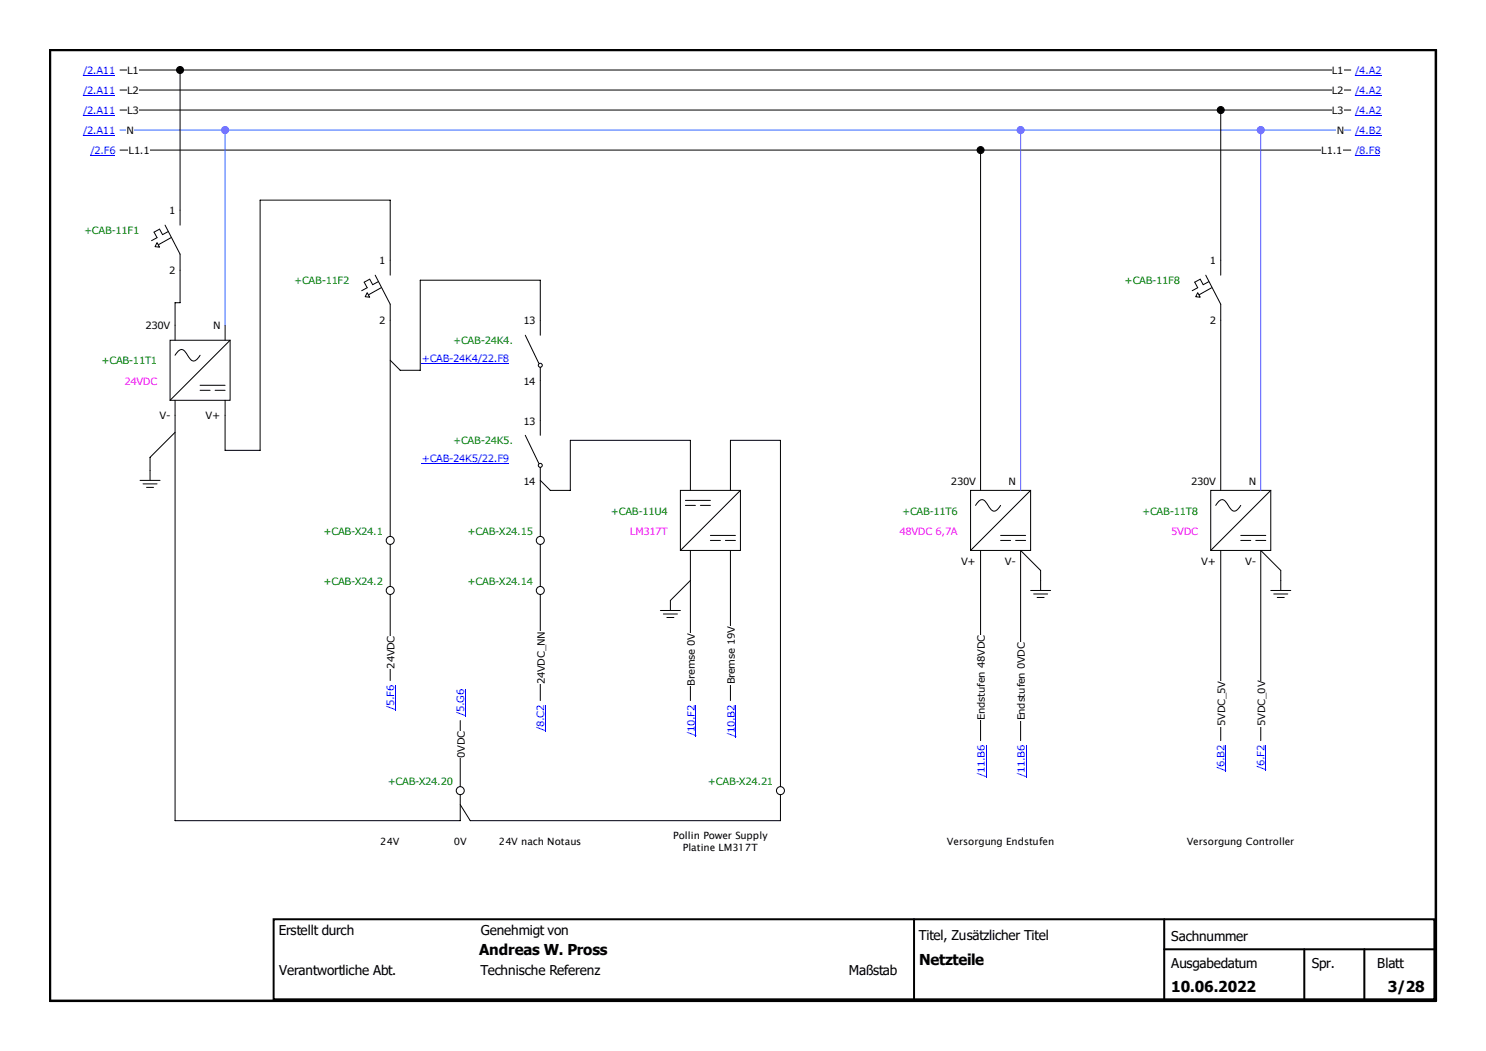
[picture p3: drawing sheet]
<svg xmlns="http://www.w3.org/2000/svg" width="297mm" height="210mm" viewBox="0 0 297 210" stroke-linecap="round" stroke-linejoin="round" font-family="sans-serif">
<path d="M24 14h246" fill="none" stroke="#000" stroke-width=".2"/>
<g fill="#fff">
<path d="M25.4 12.8h2.3v2.4h-2.3z"/>
<path d="M266.2 12.8h2.3v2.4h-2.3z"/>
</g>
<path d="M24 18h246" fill="none" stroke="#000" stroke-width=".2"/>
<g fill="#fff">
<path d="M25.4 16.8h2.3v2.4h-2.3z"/>
<path d="M266.2 16.8h2.3v2.4h-2.3z"/>
</g>
<path d="M24 22h246" fill="none" stroke="#000" stroke-width=".2"/>
<g fill="#fff">
<path d="M266.2 20.8h2.3v2.4h-2.3z"/>
<path d="M25.4 20.8h2.3v2.4h-2.3z"/>
</g>
<path d="M24 26h246" fill="none" stroke="#36f" stroke-width=".2"/>
<g fill="#fff">
<path d="M25.3 24.8h1.4v2.4h-1.4z"/>
<path d="M267.2 24.8h1.4v2.4h-1.4z"/>
</g>
<path d="M24 30h246" fill="none" stroke="#000" stroke-width=".2"/>
<g fill="#fff">
<path d="M264.1 28.8h4.2v2.4h-4.2z"/>
<path d="M25.7 28.8h4.2v2.4h-4.2z"/>
</g>
<g fill="none" stroke="#000" stroke-width=".2">
<path d="M36 14v31M31.4 48.5l.5 .9-.9-.1zM33 45l3 5.8v9.7h-1v7.5M33.6 46.3l-1.1 .6-.6-1.1-1.1 .6 .6 1.1-1.1 .6M34.2 47.5l-2.5 1.4M73.4 58.5l.5 .9-.9-.1zM75 55l3 5.8v3.2M75.6 56.3l-1.1 .6-.6-1.1-1.1 .6 .6 1.1-1.1 .6M76.2 57.5l-2.5 1.4M78 52v3M34 68h12v12h-12zM35 71l1-1.1a1.17 1.17 0 0 1 1.3 .9 2.7 2.7 0 0 0 1.3 1.3h.4l.5-.4 .5-.7"/>
<path d="M35 80v84h57v-5.2M40 77h5M40 78h2M43 78h2M45 65v3M45 80v3M46 68l-12 12M92 144v13.2"/>
<circle cx="78" cy="118" r=".8"/>
<circle cx="78" cy="108" r=".8"/>
<circle cx="108" cy="108" r=".8"/>
<circle cx="108" cy="118" r=".8"/>
<circle cx="92" cy="158" r=".8"/>
</g>
<circle cx="36" cy="14" r=".7" fill="#000" stroke="#000" stroke-width=".2"/>
<path d="M45 26v39" fill="none" stroke="#36f" stroke-width=".2"/>
<circle cx="45" cy="26" r=".7" fill="#36f" stroke="#36f" stroke-width=".2"/>
<path d="M90.8 146.2h2.5v5.3h-2.5z" fill="#fff"/>
<path d="M78 52v-12h-26v50h-7v-7M78 64v43.2M78 108.8v8.4M78 118.8v17.2" fill="none" stroke="#000" stroke-width=".2"/>
<path d="M76.8 127.1h2.5v6.5h-2.5z" fill="#fff"/>
<path d="M108 108.8v8.4M108 118.8v21.2" fill="none" stroke="#000" stroke-width=".2"/>
<path d="M106.8 126.2h2.5v10.5h-2.5z" fill="#fff"/>
<g fill="none" stroke="#000" stroke-width=".2">
<path d="M105 67l2.7 5.6M108 67v-11h-24v18h-4l-2-2M108 73.4v13.6M105 87l2.7 5.6M108 96l2 2h4v-10h24v10M108 93.4v13.8M136 98h12v12h-12zM137 100h5M148 98l-12 12M137 101h2M138 110v30M140 101h2"/>
<path d="M142 107h5M142 108h2M145 108h2"/>
<circle cx="108" cy="73" r=".4"/>
<circle cx="108" cy="93" r=".4"/>
</g>
<path d="M136.8 126.6h2.4v10.4h-2.4z" fill="#fff"/>
<path d="M146 110v30" fill="none" stroke="#000" stroke-width=".2"/>
<path d="M144.8 125.2h2.4v11.6h-2.4z" fill="#fff"/>
<g fill="none" stroke="#000" stroke-width=".2">
<path d="M196 30v68M244 22v33M239.4 58.5l.5 .9-.9-.1zM241 55l3 5.8v37.2M241.6 56.3l-1.1 .6-.6-1.1-1.1 .6 .6 1.1-1.1 .6M242.2 57.5l-2.5 1.4M28 96h4M28.6 96.7h2.8M29.3 97.4h1.4M35 86.4l-5 5v4.6M146 98v-10h10v69.2M194 98h12v12h-12z"/>
<path d="M206 98l-12 12M242 98h12v12h-12zM254 98l-12 12M138 116l-4 4v2M195 101l1-1.1a1.17 1.17 0 0 1 1.3 .9 2.7 2.7 0 0 0 1.3 1.3h.4l.5-.4 .5-.7M196 110v38M200 107h5M200 108h2M203 108h2M243 101l1-1.1a1.17 1.17 0 0 1 1.3 .9 2.7 2.7 0 0 0 1.3 1.3h.4l.5-.4 .5-.7M248 107h5M248 108h2"/>
<path d="M251 108h2M132 122h4M132.6 122.7h2.8M133.3 123.4h1.4M156 158.8v5.2h-62l-2-3.2"/>
<circle cx="156" cy="158" r=".8"/>
</g>
<g fill="#000" stroke="#000" stroke-width=".2">
<circle cx="196" cy="30" r=".7"/>
<circle cx="244" cy="22" r=".7"/>
</g>
<path d="M204 26v72M252 26v72" fill="none" stroke="#36f" stroke-width=".2"/>
<g fill="#36f" stroke="#36f" stroke-width=".2">
<circle cx="204" cy="26" r=".7"/>
<circle cx="252" cy="26" r=".7"/>
</g>
<path d="M194.8 127h2.5v16.8h-2.5z" fill="#fff"/>
<path d="M204 110v38" fill="none" stroke="#000" stroke-width=".2"/>
<path d="M202.8 128.4h2.4v15.6h-2.4z" fill="#fff"/>
<path d="M244 110v38" fill="none" stroke="#000" stroke-width=".2"/>
<path d="M242.8 136.1h2.4v9h-2.4z" fill="#fff"/>
<path d="M252 110v38" fill="none" stroke="#000" stroke-width=".2"/>
<path d="M250.8 136.1h2.4v9h-2.4z" fill="#fff"/>
<path d="M204 110l4 4v4M206 118h4M206.6 118.7h2.8M207.3 119.4h1.4M252 110l4 4v4M254 118h4M254.6 118.7h2.8M255.3 119.4h1.4" fill="none" stroke="#000" stroke-width=".2"/>
<path d="M84.3 90.3h17.4v2.4h-17.4z" fill="#fff"/>
<path d="M84.3 92.6h17.4" fill="none" stroke="#00f" stroke-width=".2"/>
<path d="M84.3 70.3h17.4v2.4h-17.4z" fill="#fff"/>
<path d="M84.3 72.5h17.4" fill="none" stroke="#00f" stroke-width=".2"/>
<path d="M16.6 12.8h6.4v2.4h-6.4z" fill="#fff"/>
<path d="M16.6 15h6.4" fill="none" stroke="#00f" stroke-width=".2"/>
<path d="M270.9 12.8h5.2v2.4h-5.2z" fill="#fff"/>
<path d="M270.9 15h5.2" fill="none" stroke="#00f" stroke-width=".2"/>
<path d="M16.6 16.8h6.4v2.4h-6.4z" fill="#fff"/>
<path d="M16.6 19.1h6.4" fill="none" stroke="#00f" stroke-width=".2"/>
<path d="M270.9 16.8h5.2v2.4h-5.2z" fill="#fff"/>
<path d="M270.9 19.1h5.2" fill="none" stroke="#00f" stroke-width=".2"/>
<path d="M270.9 20.8h5.2v2.4h-5.2z" fill="#fff"/>
<path d="M270.9 23.1h5.2" fill="none" stroke="#00f" stroke-width=".2"/>
<path d="M16.6 20.8h6.4v2.4h-6.4z" fill="#fff"/>
<path d="M16.6 23.1h6.4" fill="none" stroke="#00f" stroke-width=".2"/>
<path d="M16.6 24.8h6.4v2.4h-6.4z" fill="#fff"/>
<path d="M16.6 27.1h6.4" fill="none" stroke="#00f" stroke-width=".2"/>
<path d="M270.9 24.8h5.2v2.4h-5.2z" fill="#fff"/>
<path d="M270.9 27.1h5.2" fill="none" stroke="#00f" stroke-width=".2"/>
<path d="M270.9 28.8h5v2.4h-5z" fill="#fff"/>
<path d="M270.9 31.1h5" fill="none" stroke="#00f" stroke-width=".2"/>
<path d="M18.1 28.8h5v2.4h-5z" fill="#fff"/>
<path d="M18.1 31.1h5" fill="none" stroke="#00f" stroke-width=".2"/>
<path d="M90.7 137.7h2.5v5.4h-2.5z" fill="#fff"/>
<path d="M93 137.7v5.4" fill="none" stroke="#00f" stroke-width=".2"/>
<path d="M76.7 136.9h2.5v5h-2.5z" fill="#fff"/>
<path d="M79 136.9v5" fill="none" stroke="#00f" stroke-width=".2"/>
<path d="M106.7 140.9h2.5v5.2h-2.5z" fill="#fff"/>
<path d="M109 140.9v5.2" fill="none" stroke="#00f" stroke-width=".2"/>
<path d="M136.8 140.9h2.5v6.2h-2.5z" fill="#fff"/>
<path d="M139.1 140.9v6.2" fill="none" stroke="#00f" stroke-width=".2"/>
<path d="M144.8 140.9h2.5v6.4h-2.5z" fill="#fff"/>
<path d="M147.1 140.9v6.4" fill="none" stroke="#00f" stroke-width=".2"/>
<path d="M194.8 148.9h2.5v6.4h-2.5z" fill="#fff"/>
<path d="M197.1 148.9v6.4" fill="none" stroke="#00f" stroke-width=".2"/>
<path d="M202.8 148.9h2.5v6.4h-2.5z" fill="#fff"/>
<path d="M205.1 148.9v6.4" fill="none" stroke="#00f" stroke-width=".2"/>
<path d="M242.7 148.9h2.5v5.2h-2.5z" fill="#fff"/>
<path d="M245 148.9v5.2" fill="none" stroke="#00f" stroke-width=".2"/>
<path d="M250.7 148.9h2.5v5h-2.5z" fill="#fff"/>
<path d="M253 148.9v5" fill="none" stroke="#00f" stroke-width=".2"/>
<path d="M10 10h277v190h-277z" fill="none" stroke="#000" stroke-width=".5"/>
<path d="M54.7 183.7h232v16h-232zM182.7 183.7v16M232.7 183.7v16M232.7 189.7h54M260.7 189.7v10M272.7 189.7v10" fill="none" stroke="#000" stroke-width=".4"/>
<g font-size="3">
<text x="95.8" y="190.8">Andreas W. Pross</text>
<text x="183.7" y="192.9">Netzteile</text>
<text x="234.1" y="198.2">10.06.2022</text>
<text x="277.4" y="198.2">3/28</text>
</g>
<g font-size="2.7">
<text x="55.7" y="186.8">Erstellt durch</text>
<text x="96.1" y="186.9">Genehmigt von</text>
<text x="183.7" y="187.8">Titel, Zusätzlicher Titel</text>
<text x="234.1" y="188">Sachnummer</text>
<text x="55.8" y="194.8">Verantwortliche Abt.</text>
<text x="96" y="194.9">Technische Referenz</text>
<text x="169.7" y="194.9">Maßstab</text>
<text x="234.1" y="193.4">Ausgabedatum</text>
<text x="262.2" y="193.4">Spr.</text>
<text x="275.3" y="193.4">Blatt</text>
</g>
<g font-size="2" fill="#00f">
<text x="16.6" y="14.8">/2.A11</text>
<text x="270.9" y="14.8">/4.A2</text>
<text x="16.6" y="18.8">/2.A11</text>
<text x="16.6" y="22.8">/2.A11</text>
<text x="270.9" y="18.8">/4.A2</text>
<text x="270.9" y="22.8">/4.A2</text>
<text x="16.6" y="26.8">/2.A11</text>
<text x="270.9" y="26.8">/4.B2</text>
<text x="18.1" y="30.8">/2.F6</text>
<text x="270.9" y="30.8">/8.F8</text>
<text x="84.3" y="72.3">+CAB-24K4/22.F8</text>
<text x="84.3" y="92.3">+CAB-24K5/22.F9</text>
<text x="78.8" y="141.9" transform="rotate(-90 78.8 141.9)">/5.F6</text>
<text x="92.8" y="143.1" transform="rotate(-90 92.8 143.1)">/5.G6</text>
<text x="108.8" y="146.1" transform="rotate(-90 108.8 146.1)">/8.C2</text>
<text x="138.9" y="147.1" transform="rotate(-90 138.9 147.1)">/10.F2</text>
<text x="146.9" y="147.3" transform="rotate(-90 146.9 147.3)">/10.B2</text>
<text x="196.8" y="155.3" transform="rotate(-90 196.8 155.3)">/11.B6</text>
<text x="204.8" y="155.3" transform="rotate(-90 204.8 155.3)">/11.B6</text>
<text x="244.8" y="154.1" transform="rotate(-90 244.8 154.1)">/6.B2</text>
<text x="252.8" y="153.9" transform="rotate(-90 252.8 153.9)">/6.F2</text>
</g>
<g font-size="2">
<text x="25.4" y="14.8">L1</text>
<text x="266.2" y="14.8">L1</text>
<text x="25.4" y="18.8">L2</text>
<text x="25.4" y="22.8">L3</text>
<text x="266.2" y="18.8">L2</text>
<text x="266.2" y="22.8">L3</text>
<text x="25.3" y="26.8">N</text>
<text x="267.2" y="26.8">N</text>
<text x="25.7" y="30.8">L1.1</text>
<text x="264.1" y="30.8">L1.1</text>
<text x="33.8" y="42.8">1</text>
<text x="75.8" y="52.8">1</text>
<text x="241.8" y="52.8">1</text>
<text x="33.8" y="54.8">2</text>
<text x="29.1" y="65.8">230V</text>
<text x="42.6" y="65.8">N</text>
<text x="75.8" y="64.8">2</text>
<text x="104.6" y="64.8">13</text>
<text x="241.8" y="64.8">2</text>
<text x="104.6" y="76.8">14</text>
<text x="31.9" y="83.8">V-</text>
<text x="41.1" y="83.8">V+</text>
<text x="104.6" y="84.8">13</text>
<text x="104.6" y="96.8">14</text>
<text x="190.1" y="96.8">230V</text>
<text x="201.6" y="96.8">N</text>
<text x="238.1" y="96.8">230V</text>
<text x="249.6" y="96.8">N</text>
<text x="192.1" y="112.8">V+</text>
<text x="200.9" y="112.8">V-</text>
<text x="240.1" y="112.8">V+</text>
<text x="248.9" y="112.8">V-</text>
<text x="78.9" y="133.6" transform="rotate(-90 78.9 133.6)">24VDC</text>
<text x="108.9" y="136.7" transform="rotate(-90 108.9 136.7)">24VDC_NN</text>
<text x="138.9" y="137" transform="rotate(-90 138.9 137)">Bremse 0V</text>
<text x="146.9" y="136.8" transform="rotate(-90 146.9 136.8)">Bremse 19V</text>
<text x="196.8" y="143.8" transform="rotate(-90 196.8 143.8)">Endstufen 48VDC</text>
<text x="204.8" y="144" transform="rotate(-90 204.8 144)">Endstufen 0VDC</text>
<text x="244.9" y="145.1" transform="rotate(-90 244.9 145.1)">5VDC_5V</text>
<text x="252.9" y="145.1" transform="rotate(-90 252.9 145.1)">5VDC_0V</text>
<text x="92.9" y="151.5" transform="rotate(-90 92.9 151.5)">0VDC</text>
<text x="134.6" y="167.7">Pollin Power Supply</text>
<text x="76" y="168.9">24V</text>
<text x="90.7" y="168.9">0V</text>
<text x="99.7" y="168.9">24V nach Notaus</text>
<text x="136.5" y="170.1">Platine LM317T</text>
<text x="189.3" y="168.9">Versorgung Endstufen</text>
<text x="237.2" y="168.9">Versorgung Controller</text>
</g>
<g font-size="2" fill="#008000">
<text x="16.8" y="46.8">+CAB-11F1</text>
<text x="58.8" y="56.8">+CAB-11F2</text>
<text x="224.8" y="56.8">+CAB-11F8</text>
<text x="90.6" y="68.8">+CAB-24K4.</text>
<text x="20.3" y="72.8">+CAB-11T1</text>
<text x="90.6" y="88.8">+CAB-24K5.</text>
<text x="64.7" y="106.8">+CAB-X24.1</text>
<text x="93.5" y="106.8">+CAB-X24.15</text>
<text x="122.1" y="102.8">+CAB-11U4</text>
<text x="180.3" y="102.8">+CAB-11T6</text>
<text x="228.3" y="102.8">+CAB-11T8</text>
<text x="64.7" y="116.8">+CAB-X24.2</text>
<text x="93.5" y="116.8">+CAB-X24.14</text>
<text x="77.5" y="156.8">+CAB-X24.20</text>
<text x="141.5" y="156.8">+CAB-X24.21</text>
</g>
<g font-size="2" fill="#f0f">
<text x="24.9" y="76.8">24VDC</text>
<text x="125.9" y="106.8">LM317T</text>
<text x="179.8" y="106.8">48VDC 6,7A</text>
<text x="234.1" y="106.8">5VDC</text>
</g>
</svg>
